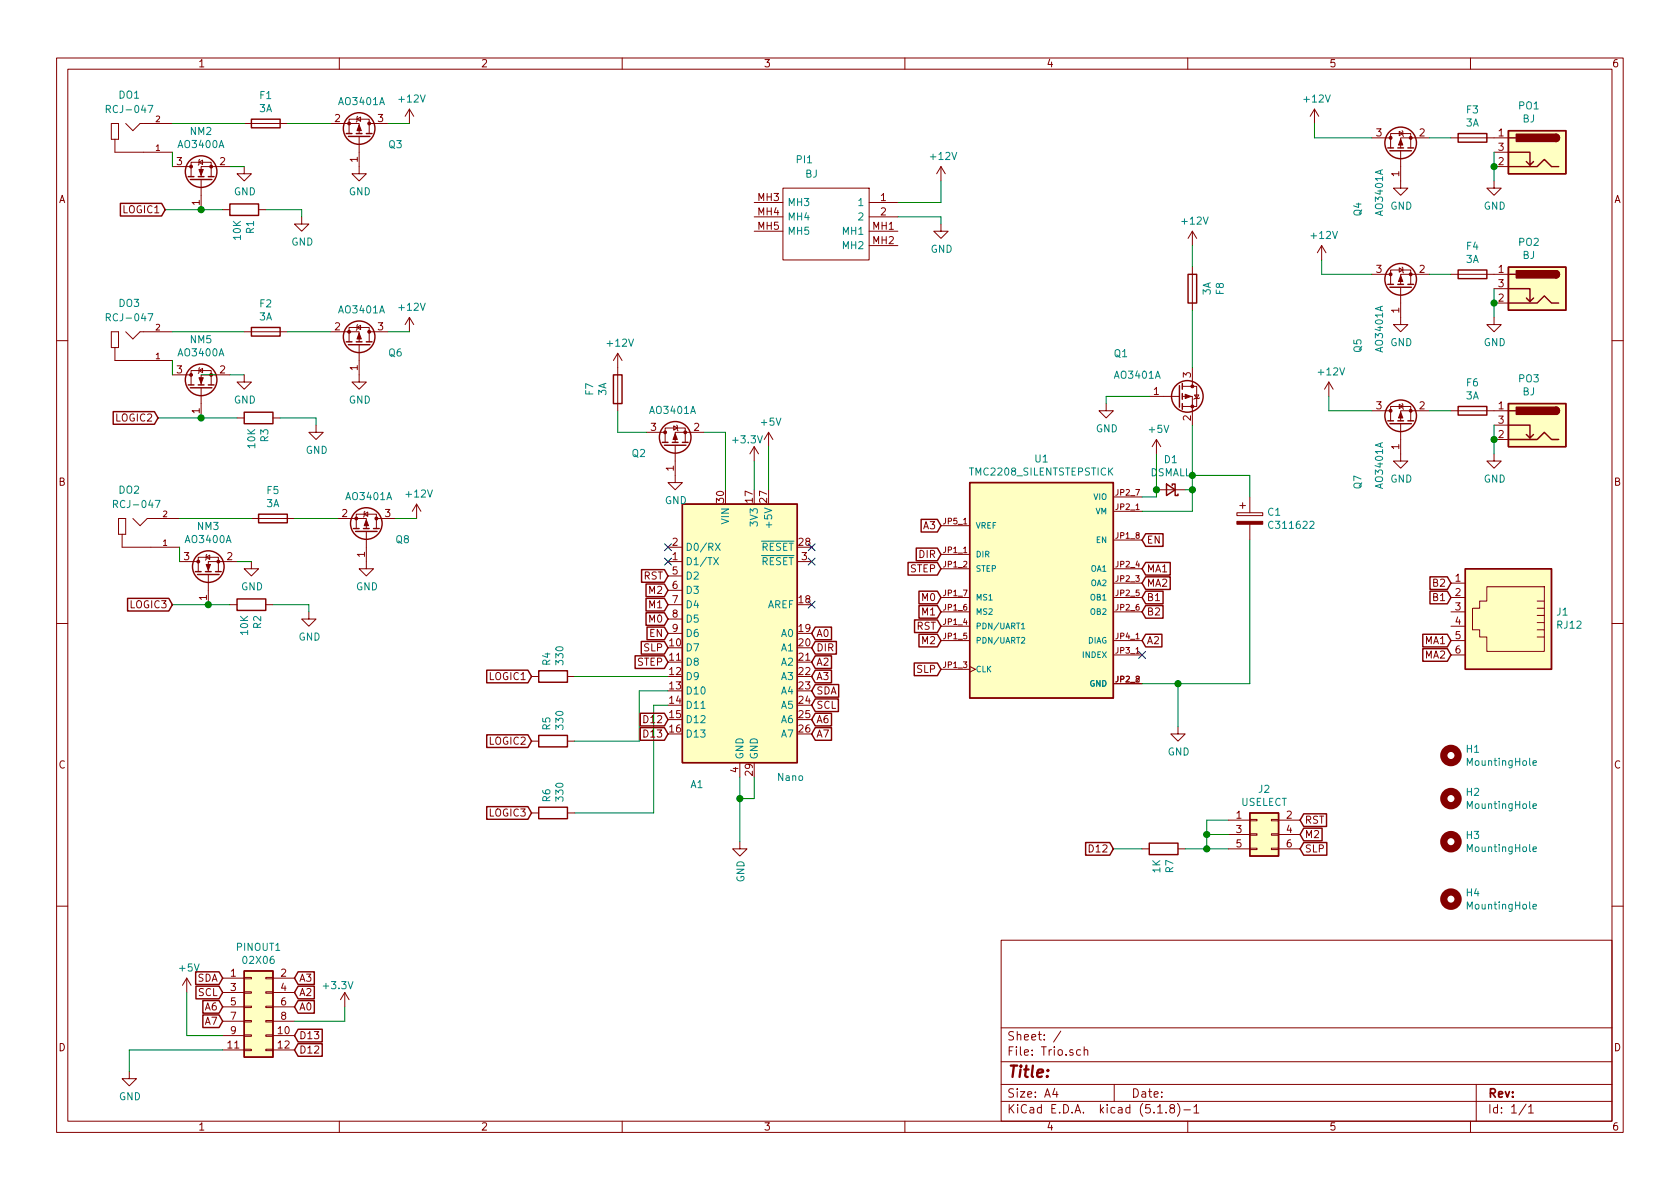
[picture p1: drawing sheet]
EESchema Schematic File Version 4
EELAYER 30 0
EELAYER END
$Descr A4 11693 8268
encoding utf-8
Sheet 1 1
Title ""
Date ""
Rev ""
Comp ""
Comment1 ""
Comment2 ""
Comment3 ""
Comment4 ""
$EndDescr
$Comp
L Connector:Barrel_Jack_Switch PO1
U 1 1
P 10700 1050
F 0 "PO1" H 10757 1375 50  0000 C CNN
F 1 "BJ" H 10757 1284 50  0000 C CNN
F 2 "Connector_BarrelJack:BarrelJack_Wuerth_6941xx301002" H 10750 1010 50  0001 C CNN
F 3 "~" H 10750 1010 50  0001 C CNN
	1    10700 1050
	-1   0    0    -1  
$EndComp
$Comp
L Device:Fuse F3
U 1 1
P 10250 950
F 0 "F3" V 10053 950 50  0000 C CNN
F 1 "3A" V 10144 950 50  0000 C CNN
F 2 "Fuse:Fuse_1206_3216Metric" V 10180 950 50  0001 C CNN
F 3 "https://datasheet.lcsc.com/szlcsc/Shenzhen-lanson-Elec-12H1300C_C182445.pdf" H 10250 950 50  0001 C CNN
F 4 " C182445" H 10250 950 50  0001 C CNN "LCSC Part #"
	1    10250 950 
	0    1    1    0   
$EndComp
$Comp
L Device:Fuse F1
U 1 1
P 1850 850
F 0 "F1" V 1653 850 50  0000 C CNN
F 1 "3A" V 1744 850 50  0000 C CNN
F 2 "Fuse:Fuse_1206_3216Metric" V 1780 850 50  0001 C CNN
F 3 "https://datasheet.lcsc.com/szlcsc/Shenzhen-lanson-Elec-12H1300C_C182445.pdf" H 1850 850 50  0001 C CNN
F 4 " C182445" H 1850 850 50  0001 C CNN "LCSC Part #"
	1    1850 850 
	0    1    1    0   
$EndComp
$Comp
L Device:R R4
U 1 1
P 3850 4700
F 0 "R4" H 3920 4746 50  0000 L CNN
F 1 "330" H 3920 4655 50  0000 L CNN
F 2 "Resistor_SMD:R_0805_2012Metric" V 3780 4700 50  0001 C CNN
F 3 "https://datasheet.lcsc.com/szlcsc/Uniroyal-Elec-0805W8F3300T5E_C17630.pdf" H 3850 4700 50  0001 C CNN
F 4 "C17630" H 3850 4700 50  0001 C CNN "LCSC Part #"
	1    3850 4700
	0    -1   -1   0   
$EndComp
$Comp
L Device:R R6
U 1 1
P 3850 5650
F 0 "R6" H 3920 5696 50  0000 L CNN
F 1 "330" H 3920 5605 50  0000 L CNN
F 2 "Resistor_SMD:R_0805_2012Metric" V 3780 5650 50  0001 C CNN
F 3 "https://datasheet.lcsc.com/szlcsc/Uniroyal-Elec-0805W8F3300T5E_C17630.pdf" H 3850 5650 50  0001 C CNN
F 4 "C17630" H 3850 5650 50  0001 C CNN "LCSC Part #"
	1    3850 5650
	0    -1   -1   0   
$EndComp
$Comp
L Device:R R5
U 1 1
P 3850 5150
F 0 "R5" H 3920 5196 50  0000 L CNN
F 1 "330" H 3920 5105 50  0000 L CNN
F 2 "Resistor_SMD:R_0805_2012Metric" V 3780 5150 50  0001 C CNN
F 3 "https://datasheet.lcsc.com/szlcsc/Uniroyal-Elec-0805W8F3300T5E_C17630.pdf" H 3850 5150 50  0001 C CNN
F 4 "C17630" H 3850 5150 50  0001 C CNN "LCSC Part #"
	1    3850 5150
	0    -1   -1   0   
$EndComp
Wire Wire Line
	4650 4900 4550 4900
$Comp
L Device:Fuse F8
U 1 1
P 8300 2000
F 0 "F8" V 8103 2000 50  0000 C CNN
F 1 "3A" V 8194 2000 50  0000 C CNN
F 2 "Fuse:Fuse_1206_3216Metric" V 8230 2000 50  0001 C CNN
F 3 "https://datasheet.lcsc.com/szlcsc/Shenzhen-lanson-Elec-12H1300C_C182445.pdf" H 8300 2000 50  0001 C CNN
F 4 " C182445" H 8300 2000 50  0001 C CNN "LCSC Part #"
	1    8300 2000
	-1   0    0    1   
$EndComp
$Comp
L RCJ-047:RCJ-047 DO1
U 1 1
P 1000 950
F 0 "DO1" H 900 1250 50  0000 C CNN
F 1 "RCJ-047" H 900 1150 50  0000 C CNN
F 2 "Trio:CUI_RCJ-047" H 1050 910 50  0001 C CNN
F 3 "~" H 1050 910 50  0001 C CNN
	1    1000 950 
	1    0    0    -1  
$EndComp
Wire Wire Line
	4650 4800 4450 4800
$Comp
L Device:CP C1
U 1 1
P 8700 3600
F 0 "C1" H 8818 3646 50  0000 L CNN
F 1 "C311622" H 8818 3555 50  0000 L CNN
F 2 "Capacitor_SMD:CP_Elec_6.3x7.7" H 8738 3450 50  0001 C CNN
F 3 "https://datasheet.lcsc.com/szlcsc/Lite-On-Semicon-VE-101M1CTR-0605_C134723.pdf" H 8700 3600 50  0001 C CNN
F 4 "C311622" H 8700 3600 50  0001 C CNN "LCSC Part #"
	1    8700 3600
	1    0    0    -1  
$EndComp
$Comp
L Mechanical:MountingHole H1
U 1 1
P 10100 5250
F 0 "H1" H 10200 5296 50  0000 L CNN
F 1 "MountingHole" H 10200 5205 50  0000 L CNN
F 2 "MountingHole:MountingHole_2.2mm_M2" H 10100 5250 50  0001 C CNN
F 3 "~" H 10100 5250 50  0001 C CNN
	1    10100 5250
	1    0    0    -1  
$EndComp
$Comp
L Mechanical:MountingHole H2
U 1 1
P 10100 5550
F 0 "H2" H 10200 5596 50  0000 L CNN
F 1 "MountingHole" H 10200 5505 50  0000 L CNN
F 2 "MountingHole:MountingHole_2.2mm_M2" H 10100 5550 50  0001 C CNN
F 3 "~" H 10100 5550 50  0001 C CNN
	1    10100 5550
	1    0    0    -1  
$EndComp
$Comp
L Mechanical:MountingHole H3
U 1 1
P 10100 5850
F 0 "H3" H 10200 5896 50  0000 L CNN
F 1 "MountingHole" H 10200 5805 50  0000 L CNN
F 2 "MountingHole:MountingHole_2.2mm_M2" H 10100 5850 50  0001 C CNN
F 3 "~" H 10100 5850 50  0001 C CNN
	1    10100 5850
	1    0    0    -1  
$EndComp
$Comp
L Mechanical:MountingHole H4
U 1 1
P 10100 6250
F 0 "H4" H 10200 6296 50  0000 L CNN
F 1 "MountingHole" H 10200 6205 50  0000 L CNN
F 2 "MountingHole:MountingHole_2.2mm_M2" H 10100 6250 50  0001 C CNN
F 3 "~" H 10100 6250 50  0001 C CNN
	1    10100 6250
	1    0    0    -1  
$EndComp
Wire Wire Line
	10400 1050 10400 1150
Wire Wire Line
	10400 1250 10400 1150
Connection ~ 10400 1150
$Comp
L Connector:Barrel_Jack_Switch PO2
U 1 1
P 10700 2000
F 0 "PO2" H 10757 2325 50  0000 C CNN
F 1 "BJ" H 10757 2234 50  0000 C CNN
F 2 "Connector_BarrelJack:BarrelJack_Wuerth_6941xx301002" H 10750 1960 50  0001 C CNN
F 3 "~" H 10750 1960 50  0001 C CNN
	1    10700 2000
	-1   0    0    -1  
$EndComp
$Comp
L Device:Fuse F4
U 1 1
P 10250 1900
F 0 "F4" V 10053 1900 50  0000 C CNN
F 1 "3A" V 10144 1900 50  0000 C CNN
F 2 "Fuse:Fuse_1206_3216Metric" V 10180 1900 50  0001 C CNN
F 3 "https://datasheet.lcsc.com/szlcsc/Shenzhen-lanson-Elec-12H1300C_C182445.pdf" H 10250 1900 50  0001 C CNN
F 4 " C182445" H 10250 1900 50  0001 C CNN "LCSC Part #"
	1    10250 1900
	0    1    1    0   
$EndComp
Wire Wire Line
	10400 2000 10400 2100
Wire Wire Line
	10400 2200 10400 2100
Connection ~ 10400 2100
$Comp
L Connector:Barrel_Jack_Switch PO3
U 1 1
P 10700 2950
F 0 "PO3" H 10757 3275 50  0000 C CNN
F 1 "BJ" H 10757 3184 50  0000 C CNN
F 2 "Connector_BarrelJack:BarrelJack_Wuerth_6941xx301002" H 10750 2910 50  0001 C CNN
F 3 "~" H 10750 2910 50  0001 C CNN
	1    10700 2950
	-1   0    0    -1  
$EndComp
$Comp
L Device:Fuse F6
U 1 1
P 10250 2850
F 0 "F6" V 10053 2850 50  0000 C CNN
F 1 "3A" V 10144 2850 50  0000 C CNN
F 2 "Fuse:Fuse_1206_3216Metric" V 10180 2850 50  0001 C CNN
F 3 "https://datasheet.lcsc.com/szlcsc/Shenzhen-lanson-Elec-12H1300C_C182445.pdf" H 10250 2850 50  0001 C CNN
F 4 " C182445" H 10250 2850 50  0001 C CNN "LCSC Part #"
	1    10250 2850
	0    1    1    0   
$EndComp
Wire Wire Line
	10400 2950 10400 3050
Wire Wire Line
	10400 3150 10400 3050
Connection ~ 10400 3050
Wire Wire Line
	1200 1150 1200 1050
Wire Wire Line
	1750 3900 1650 3900
$Comp
L RCJ-047:RCJ-047 DO2
U 1 1
P 1050 3700
F 0 "DO2" H 900 4000 50  0000 C CNN
F 1 "RCJ-047" H 950 3900 50  0000 C CNN
F 2 "Trio:CUI_RCJ-047" H 1100 3660 50  0001 C CNN
F 3 "~" H 1100 3660 50  0001 C CNN
	1    1050 3700
	1    0    0    -1  
$EndComp
Wire Wire Line
	1250 3900 1250 3800
$Comp
L RCJ-047:RCJ-047 DO3
U 1 1
P 1000 2400
F 0 "DO3" H 900 2700 50  0000 C CNN
F 1 "RCJ-047" H 900 2600 50  0000 C CNN
F 2 "Trio:CUI_RCJ-047" H 1050 2360 50  0001 C CNN
F 3 "~" H 1050 2360 50  0001 C CNN
	1    1000 2400
	1    0    0    -1  
$EndComp
Wire Wire Line
	1200 2600 1200 2500
Text GLabel 1200 4200 0    50   Input ~ 0
LOGIC3
Text GLabel 3700 4700 0    50   Input ~ 0
LOGIC1
Text GLabel 3700 5150 0    50   Input ~ 0
LOGIC2
Text GLabel 3700 5650 0    50   Input ~ 0
LOGIC3
Wire Wire Line
	4000 4700 4650 4700
Wire Wire Line
	4450 4800 4450 5150
Wire Wire Line
	4000 5150 4450 5150
Wire Wire Line
	4550 5650 4000 5650
Wire Wire Line
	4550 5650 4550 4900
$Comp
L Connector:RJ12 J1
U 1 1
P 10500 4250
F 0 "J1" H 10170 4254 50  0000 R CNN
F 1 "RJ12" H 10170 4345 50  0000 R CNN
F 2 "Connector_RJ:RJ12_Amphenol_54601" V 10500 4275 50  0001 C CNN
F 3 "~" V 10500 4275 50  0001 C CNN
	1    10500 4250
	-1   0    0    1   
$EndComp
$Comp
L Transistor_FET:2N7002K NM3
U 1 1
P 1450 4000
F 0 "NM3" V 1792 4000 50  0000 C CNN
F 1 "AO3400A" V 1701 4000 50  0000 C CNN
F 2 "Package_TO_SOT_SMD:SOT-23" H 1650 3925 50  0001 L CIN
F 3 "https://datasheet.lcsc.com/szlcsc/Alpha-Omega-Semicon-AOS-AO3400A_C20917.pdf" H 1450 4000 50  0001 L CNN
F 4 "C20917" H 1450 4000 50  0001 C CNN "LCSC Part #"
	1    1450 4000
	0    -1   -1   0   
$EndComp
$Comp
L Device:R R2
U 1 1
P 1750 4200
F 0 "R2" H 1820 4246 50  0000 L CNN
F 1 "10K" H 1820 4155 50  0000 L CNN
F 2 "Resistor_SMD:R_0805_2012Metric" V 1680 4200 50  0001 C CNN
F 3 "https://datasheet.lcsc.com/szlcsc/Uniroyal-Elec-0805W8F1002T5E_C17414.pdf" H 1750 4200 50  0001 C CNN
F 4 "C17414" H 1750 4200 50  0001 C CNN "LCSC Part #"
	1    1750 4200
	0    1    1    0   
$EndComp
$Comp
L power:GND #PWR0101
U 1 1
P 1750 3900
F 0 "#PWR0101" H 1750 3650 50  0001 C CNN
F 1 "GND" H 1755 3727 50  0000 C CNN
F 2 "" H 1750 3900 50  0001 C CNN
F 3 "" H 1750 3900 50  0001 C CNN
	1    1750 3900
	1    0    0    -1  
$EndComp
$Comp
L power:GND #PWR0102
U 1 1
P 2150 4250
F 0 "#PWR0102" H 2150 4000 50  0001 C CNN
F 1 "GND" H 2155 4077 50  0000 C CNN
F 2 "" H 2150 4250 50  0001 C CNN
F 3 "" H 2150 4250 50  0001 C CNN
	1    2150 4250
	1    0    0    -1  
$EndComp
$Comp
L power:GND #PWR0103
U 1 1
P 8200 5050
F 0 "#PWR0103" H 8200 4800 50  0001 C CNN
F 1 "GND" H 8205 4877 50  0000 C CNN
F 2 "" H 8200 5050 50  0001 C CNN
F 3 "" H 8200 5050 50  0001 C CNN
	1    8200 5050
	1    0    0    -1  
$EndComp
$Comp
L WillsLib:FC681495 PI1
U 1 1
P 6250 1400
F 0 "PI1" H 6900 1700 50  0000 C CNN
F 1 "BJ" H 6850 1600 50  0000 C CNN
F 2 "Trio:FC681495" H 6300 1360 50  0001 C CNN
F 3 "~" H 6300 1360 50  0001 C CNN
	1    6250 1400
	-1   0    0    -1  
$EndComp
$Comp
L power:+12V #PWR0107
U 1 1
P 2850 850
F 0 "#PWR0107" H 2850 700 50  0001 C CNN
F 1 "+12V" H 2865 1023 50  0000 C CNN
F 2 "" H 2850 850 50  0001 C CNN
F 3 "" H 2850 850 50  0001 C CNN
	1    2850 850 
	1    0    0    -1  
$EndComp
$Comp
L power:GND #PWR0108
U 1 1
P 2100 1500
F 0 "#PWR0108" H 2100 1250 50  0001 C CNN
F 1 "GND" H 2105 1327 50  0000 C CNN
F 2 "" H 2100 1500 50  0001 C CNN
F 3 "" H 2100 1500 50  0001 C CNN
	1    2100 1500
	1    0    0    -1  
$EndComp
$Comp
L power:GND #PWR0109
U 1 1
P 1700 1150
F 0 "#PWR0109" H 1700 900 50  0001 C CNN
F 1 "GND" H 1705 977 50  0000 C CNN
F 2 "" H 1700 1150 50  0001 C CNN
F 3 "" H 1700 1150 50  0001 C CNN
	1    1700 1150
	1    0    0    -1  
$EndComp
Text GLabel 1150 1450 0    50   Input ~ 0
LOGIC1
$Comp
L Device:R R1
U 1 1
P 1700 1450
F 0 "R1" H 1770 1496 50  0000 L CNN
F 1 "10K" H 1770 1405 50  0000 L CNN
F 2 "Resistor_SMD:R_0805_2012Metric" V 1630 1450 50  0001 C CNN
F 3 "https://datasheet.lcsc.com/szlcsc/Uniroyal-Elec-0805W8F1002T5E_C17414.pdf" H 1700 1450 50  0001 C CNN
F 4 "C17414" H 1700 1450 50  0001 C CNN "LCSC Part #"
	1    1700 1450
	0    1    1    0   
$EndComp
$Comp
L Transistor_FET:2N7002K NM2
U 1 1
P 1400 1250
F 0 "NM2" V 1742 1250 50  0000 C CNN
F 1 "AO3400A" V 1651 1250 50  0000 C CNN
F 2 "Package_TO_SOT_SMD:SOT-23" H 1600 1175 50  0001 L CIN
F 3 "https://datasheet.lcsc.com/szlcsc/Alpha-Omega-Semicon-AOS-AO3400A_C20917.pdf" H 1400 1250 50  0001 L CNN
F 4 "C20917" H 1400 1250 50  0001 C CNN "LCSC Part #"
	1    1400 1250
	0    -1   -1   0   
$EndComp
Wire Wire Line
	1700 1150 1600 1150
$Comp
L power:+12V #PWR0112
U 1 1
P 6550 1250
F 0 "#PWR0112" H 6550 1100 50  0001 C CNN
F 1 "+12V" H 6565 1423 50  0000 C CNN
F 2 "" H 6550 1250 50  0001 C CNN
F 3 "" H 6550 1250 50  0001 C CNN
	1    6550 1250
	1    0    0    -1  
$EndComp
$Comp
L power:GND #PWR0113
U 1 1
P 6550 1550
F 0 "#PWR0113" H 6550 1300 50  0001 C CNN
F 1 "GND" H 6555 1377 50  0000 C CNN
F 2 "" H 6550 1550 50  0001 C CNN
F 3 "" H 6550 1550 50  0001 C CNN
	1    6550 1550
	1    0    0    -1  
$EndComp
Wire Wire Line
	6250 1400 6550 1400
Wire Wire Line
	6550 1400 6550 1250
Wire Wire Line
	6250 1500 6550 1500
Wire Wire Line
	6550 1500 6550 1550
$Comp
L power:+12V #PWR0114
U 1 1
P 8300 1700
F 0 "#PWR0114" H 8300 1550 50  0001 C CNN
F 1 "+12V" H 8315 1873 50  0000 C CNN
F 2 "" H 8300 1700 50  0001 C CNN
F 3 "" H 8300 1700 50  0001 C CNN
	1    8300 1700
	1    0    0    -1  
$EndComp
Wire Wire Line
	8300 1850 8300 1700
$Comp
L power:+12V #PWR0115
U 1 1
P 9150 850
F 0 "#PWR0115" H 9150 700 50  0001 C CNN
F 1 "+12V" H 9165 1023 50  0000 C CNN
F 2 "" H 9150 850 50  0001 C CNN
F 3 "" H 9150 850 50  0001 C CNN
	1    9150 850 
	1    0    0    -1  
$EndComp
$Comp
L power:+12V #PWR0116
U 1 1
P 9200 1800
F 0 "#PWR0116" H 9200 1650 50  0001 C CNN
F 1 "+12V" H 9215 1973 50  0000 C CNN
F 2 "" H 9200 1800 50  0001 C CNN
F 3 "" H 9200 1800 50  0001 C CNN
	1    9200 1800
	1    0    0    -1  
$EndComp
$Comp
L power:+12V #PWR0117
U 1 1
P 9250 2750
F 0 "#PWR0117" H 9250 2600 50  0001 C CNN
F 1 "+12V" H 9265 2923 50  0000 C CNN
F 2 "" H 9250 2750 50  0001 C CNN
F 3 "" H 9250 2750 50  0001 C CNN
	1    9250 2750
	1    0    0    -1  
$EndComp
Wire Wire Line
	9150 950  9150 850 
Wire Wire Line
	9200 1900 9200 1800
Wire Wire Line
	9250 2850 9250 2750
Text GLabel 10100 4450 0    50   Input ~ 0
MA1
Text GLabel 10100 4550 0    50   Input ~ 0
MA2
Text GLabel 10100 4150 0    50   Input ~ 0
B1
Text GLabel 10100 4050 0    50   Input ~ 0
B2
Text GLabel 7950 3950 2    50   Input ~ 0
MA1
Text GLabel 7950 4050 2    50   Input ~ 0
MA2
Text GLabel 7950 4150 2    50   Input ~ 0
B1
Text GLabel 7950 4250 2    50   Input ~ 0
B2
Text GLabel 4650 4400 0    50   Input ~ 0
EN
Text GLabel 4650 4600 0    50   Input ~ 0
STEP
Text GLabel 5650 4500 2    50   Input ~ 0
DIR
Text GLabel 4650 4300 0    50   Input ~ 0
M0
$Comp
L power:+5V #PWR0120
U 1 1
P 5350 3100
F 0 "#PWR0120" H 5350 2950 50  0001 C CNN
F 1 "+5V" H 5365 3273 50  0000 C CNN
F 2 "" H 5350 3100 50  0001 C CNN
F 3 "" H 5350 3100 50  0001 C CNN
	1    5350 3100
	1    0    0    -1  
$EndComp
$Comp
L power:GND #PWR0121
U 1 1
P 5150 5850
F 0 "#PWR0121" H 5150 5600 50  0001 C CNN
F 1 "GND" V 5155 5722 50  0000 R CNN
F 2 "" H 5150 5850 50  0001 C CNN
F 3 "" H 5150 5850 50  0001 C CNN
	1    5150 5850
	1    0    0    -1  
$EndComp
Wire Wire Line
	5250 5400 5250 5550
Wire Wire Line
	5250 5550 5150 5550
Wire Wire Line
	5150 5550 5150 5850
Wire Wire Line
	5150 5550 5150 5400
Connection ~ 5150 5550
Text GLabel 7950 3750 2    50   Input ~ 0
EN
Text GLabel 6550 4150 0    50   Input ~ 0
M0
Text GLabel 6550 4250 0    50   Input ~ 0
M1
Text GLabel 6550 4450 0    50   Input ~ 0
M2
Text GLabel 6550 3850 0    50   Input ~ 0
DIR
Text GLabel 6550 3950 0    50   Input ~ 0
STEP
Wire Wire Line
	1400 1450 1150 1450
Wire Wire Line
	1400 1450 1550 1450
Connection ~ 1400 1450
Wire Wire Line
	1850 1450 2100 1450
Wire Wire Line
	2100 1450 2100 1500
Wire Wire Line
	1200 4200 1450 4200
Wire Wire Line
	1450 4200 1600 4200
Connection ~ 1450 4200
Wire Wire Line
	1900 4200 2150 4200
Wire Wire Line
	2150 4200 2150 4250
$Comp
L power:GND #PWR0123
U 1 1
P 1700 2600
F 0 "#PWR0123" H 1700 2350 50  0001 C CNN
F 1 "GND" H 1705 2427 50  0000 C CNN
F 2 "" H 1700 2600 50  0001 C CNN
F 3 "" H 1700 2600 50  0001 C CNN
	1    1700 2600
	1    0    0    -1  
$EndComp
Text GLabel 1100 2900 0    50   Input ~ 0
LOGIC2
$Comp
L Device:R R3
U 1 1
P 1800 2900
F 0 "R3" H 1870 2946 50  0000 L CNN
F 1 "10K" H 1870 2855 50  0000 L CNN
F 2 "Resistor_SMD:R_0805_2012Metric" V 1730 2900 50  0001 C CNN
F 3 "https://datasheet.lcsc.com/szlcsc/Uniroyal-Elec-0805W8F1002T5E_C17414.pdf" H 1800 2900 50  0001 C CNN
F 4 "C17414" H 1800 2900 50  0001 C CNN "LCSC Part #"
	1    1800 2900
	0    1    1    0   
$EndComp
$Comp
L Transistor_FET:2N7002K NM5
U 1 1
P 1400 2700
F 0 "NM5" V 1742 2700 50  0000 C CNN
F 1 "AO3400A" V 1651 2700 50  0000 C CNN
F 2 "Package_TO_SOT_SMD:SOT-23" H 1600 2625 50  0001 L CIN
F 3 "https://datasheet.lcsc.com/szlcsc/Alpha-Omega-Semicon-AOS-AO3400A_C20917.pdf" H 1400 2700 50  0001 L CNN
F 4 "C20917" H 1400 2700 50  0001 C CNN "LCSC Part #"
	1    1400 2700
	0    -1   -1   0   
$EndComp
Wire Wire Line
	1500 2600 1400 2600
Wire Wire Line
	1600 2600 1700 2600
Wire Wire Line
	1100 2900 1400 2900
Wire Wire Line
	1400 2900 1650 2900
Connection ~ 1400 2900
NoConn ~ 4650 3800
NoConn ~ 4650 3900
NoConn ~ 5650 3800
NoConn ~ 5650 3900
NoConn ~ 5650 4200
Text GLabel 6550 4350 0    50   Input ~ 0
RST
Text GLabel 6550 4650 0    50   Input ~ 0
SLP
Text GLabel 4650 4500 0    50   Input ~ 0
SLP
Text GLabel 4650 4000 0    50   Input ~ 0
RST
Text GLabel 4650 4100 0    50   Input ~ 0
M2
Text GLabel 4650 4200 0    50   Input ~ 0
M1
$Comp
L Connector_Generic:Conn_02x06_Odd_Even PINOUT1
U 1 1
P 1750 7000
F 0 "PINOUT1" H 1800 7417 50  0000 C CNN
F 1 "02X06" H 1800 7326 50  0000 C CNN
F 2 "Connector_PinHeader_2.54mm:PinHeader_2x06_P2.54mm_Vertical" H 1750 7000 50  0001 C CNN
F 3 "~" H 1750 7000 50  0001 C CNN
	1    1750 7000
	1    0    0    -1  
$EndComp
Text GLabel 5650 4800 2    50   Input ~ 0
SDA
Text GLabel 5650 4900 2    50   Input ~ 0
SCL
Text GLabel 1550 6800 0    50   Input ~ 0
SDA
Text GLabel 1550 6900 0    50   Input ~ 0
SCL
$Comp
L power:GND #PWR0119
U 1 1
P 900 7450
F 0 "#PWR0119" H 900 7200 50  0001 C CNN
F 1 "GND" H 905 7277 50  0000 C CNN
F 2 "" H 900 7450 50  0001 C CNN
F 3 "" H 900 7450 50  0001 C CNN
	1    900  7450
	1    0    0    -1  
$EndComp
Wire Wire Line
	1550 7300 900  7300
Wire Wire Line
	900  7300 900  7450
$Comp
L power:+5V #PWR0124
U 1 1
P 1300 6900
F 0 "#PWR0124" H 1300 6750 50  0001 C CNN
F 1 "+5V" H 1315 7073 50  0000 C CNN
F 2 "" H 1300 6900 50  0001 C CNN
F 3 "" H 1300 6900 50  0001 C CNN
	1    1300 6900
	1    0    0    -1  
$EndComp
Wire Wire Line
	1300 6900 1300 7200
Wire Wire Line
	1300 7200 1550 7200
Text GLabel 5650 4400 2    50   Input ~ 0
A0
Text GLabel 5650 4600 2    50   Input ~ 0
A2
Text GLabel 5650 5100 2    50   Input ~ 0
A7
Text GLabel 5650 5000 2    50   Input ~ 0
A6
Text GLabel 4650 5100 0    50   Input ~ 0
D13
Text GLabel 2050 7200 2    50   Input ~ 0
D13
Text GLabel 2050 7000 2    50   Input ~ 0
A0
Text GLabel 2050 6900 2    50   Input ~ 0
A2
Text GLabel 1550 7000 0    50   Input ~ 0
A6
$Comp
L power:+3.3V #PWR0125
U 1 1
P 5250 3200
F 0 "#PWR0125" H 5250 3050 50  0001 C CNN
F 1 "+3.3V" H 5200 3350 50  0000 C CNN
F 2 "" H 5250 3200 50  0001 C CNN
F 3 "" H 5250 3200 50  0001 C CNN
	1    5250 3200
	1    0    0    -1  
$EndComp
Wire Wire Line
	2400 7100 2050 7100
Wire Wire Line
	2400 7000 2400 7100
$Comp
L power:+3.3V #PWR0126
U 1 1
P 2400 7000
F 0 "#PWR0126" H 2400 6850 50  0001 C CNN
F 1 "+3.3V" H 2350 7150 50  0000 C CNN
F 2 "" H 2400 7000 50  0001 C CNN
F 3 "" H 2400 7000 50  0001 C CNN
	1    2400 7000
	1    0    0    -1  
$EndComp
$Comp
L WillsLib:TMC2208_SILENTSTEPSTICK U1
U 1 1
P 7250 4050
F 0 "U1" H 7250 4917 50  0000 C CNN
F 1 "TMC2208_SILENTSTEPSTICK" H 7250 4826 50  0000 C CNN
F 2 "Trio:MODULE_TMC2208_SILENTSTEPSTICK" H 7250 4050 50  0001 L BNN
F 3 "" H 7250 4050 50  0001 L BNN
F 4 "N/A" H 7250 4050 50  0001 L BNN "MAXIMUM_PACKAGE_HEIGHT"
F 5 "Manufacturer Recommendations" H 7250 4050 50  0001 L BNN "STANDARD"
F 6 "v11" H 7250 4050 50  0001 L BNN "PARTREV"
F 7 "Trinamic" H 7250 4050 50  0001 L BNN "MANUFACTURER"
	1    7250 4050
	1    0    0    -1  
$EndComp
Wire Wire Line
	8300 2150 8300 2550
Wire Wire Line
	8300 3550 7950 3550
Wire Wire Line
	7950 4750 8200 4750
Wire Wire Line
	8200 4750 8200 5050
Wire Wire Line
	8300 3300 8700 3300
Wire Wire Line
	8700 3300 8700 3450
Wire Wire Line
	8300 3300 8300 3400
Wire Wire Line
	8700 3750 8700 4750
Wire Wire Line
	8700 4750 8200 4750
Connection ~ 8200 4750
NoConn ~ 7950 4550
$Comp
L power:+5V #PWR0127
U 1 1
P 8050 3150
F 0 "#PWR0127" H 8050 3000 50  0001 C CNN
F 1 "+5V" H 8065 3323 50  0000 C CNN
F 2 "" H 8050 3150 50  0001 C CNN
F 3 "" H 8050 3150 50  0001 C CNN
	1    8050 3150
	1    0    0    -1  
$EndComp
Wire Wire Line
	7950 3450 8050 3450
Wire Wire Line
	8050 3450 8050 3400
Text GLabel 4650 5000 0    50   Input ~ 0
D12
Text GLabel 2050 7300 2    50   Input ~ 0
D12
Text GLabel 6550 3650 0    50   Input ~ 0
A3
$Comp
L Device:R R7
U 1 1
P 8100 5900
F 0 "R7" H 8170 5946 50  0000 L CNN
F 1 "1K" H 8170 5855 50  0000 L CNN
F 2 "Resistor_SMD:R_0805_2012Metric" V 8030 5900 50  0001 C CNN
F 3 "https://datasheet.lcsc.com/szlcsc/Uniroyal-Elec-0805W8F1002T5E_C17414.pdf" H 8100 5900 50  0001 C CNN
F 4 "C17513" H 8100 5900 50  0001 C CNN "LCSC Part #"
	1    8100 5900
	0    1    1    0   
$EndComp
Text GLabel 9050 5800 2    50   Input ~ 0
M2
Wire Wire Line
	8550 5900 8400 5900
$Comp
L Connector_Generic:Conn_02x03_Odd_Even J2
U 1 1
P 8750 5800
F 0 "J2" H 8800 6117 50  0000 C CNN
F 1 "USELECT" H 8800 6026 50  0000 C CNN
F 2 "Connector_PinHeader_2.54mm:PinHeader_2x03_P2.54mm_Vertical" H 8750 5800 50  0001 C CNN
F 3 "~" H 8750 5800 50  0001 C CNN
	1    8750 5800
	1    0    0    -1  
$EndComp
Wire Wire Line
	8550 5800 8400 5800
Wire Wire Line
	8400 5800 8400 5900
Connection ~ 8400 5900
Wire Wire Line
	8400 5900 8250 5900
Text GLabel 9050 5700 2    50   Input ~ 0
RST
Text GLabel 9050 5900 2    50   Input ~ 0
SLP
Wire Wire Line
	8550 5700 8400 5700
Wire Wire Line
	8400 5700 8400 5800
Connection ~ 8400 5800
Text GLabel 7750 5900 0    50   Input ~ 0
D12
Wire Wire Line
	7950 5900 7750 5900
$Comp
L Device:D_Schottky_Small D1
U 1 1
P 8150 3400
F 0 "D1" H 8150 3193 50  0000 C CNN
F 1 "DSMALL" H 8150 3284 50  0000 C CNN
F 2 "Diode_SMD:D_SOD-123" V 8150 3400 50  0001 C CNN
F 3 "~" V 8150 3400 50  0001 C CNN
F 4 "C8598" H 8150 3400 50  0001 C CNN "LCSC Part #"
	1    8150 3400
	-1   0    0    1   
$EndComp
Connection ~ 8050 3400
Wire Wire Line
	8050 3400 8050 3150
Wire Wire Line
	8250 3400 8300 3400
Connection ~ 8300 3400
Wire Wire Line
	8300 3400 8300 3550
$Comp
L Transistor_FET:AO3401A Q1
U 1 1
P 8200 2750
F 0 "Q1" H 7750 3050 50  0000 L CNN
F 1 "AO3401A" H 7750 2900 50  0000 L CNN
F 2 "Package_TO_SOT_SMD:SOT-23" H 8400 2675 50  0001 L CIN
F 3 "http://www.aosmd.com/pdfs/datasheet/AO3401A.pdf" H 8200 2750 50  0001 L CNN
F 4 "C15127" H 8200 2750 50  0001 C CNN "LCSC Part #"
	1    8200 2750
	1    0    0    -1  
$EndComp
$Comp
L power:GND #PWR0128
U 1 1
P 7700 2800
F 0 "#PWR0128" H 7700 2550 50  0001 C CNN
F 1 "GND" H 7705 2627 50  0000 C CNN
F 2 "" H 7700 2800 50  0001 C CNN
F 3 "" H 7700 2800 50  0001 C CNN
	1    7700 2800
	1    0    0    -1  
$EndComp
Wire Wire Line
	8300 2950 8300 3300
Connection ~ 8300 3300
Wire Wire Line
	8000 2750 7700 2750
Wire Wire Line
	7700 2750 7700 2800
Wire Wire Line
	4900 3000 5050 3000
Wire Wire Line
	5350 3400 5350 3100
Wire Wire Line
	5250 3200 5250 3400
Wire Wire Line
	5050 3000 5050 3400
$Comp
L power:GND #PWR0129
U 1 1
P 4700 3300
F 0 "#PWR0129" H 4700 3050 50  0001 C CNN
F 1 "GND" H 4705 3127 50  0000 C CNN
F 2 "" H 4700 3300 50  0001 C CNN
F 3 "" H 4700 3300 50  0001 C CNN
	1    4700 3300
	1    0    0    -1  
$EndComp
Wire Wire Line
	4300 3000 4500 3000
$Comp
L Transistor_FET:AO3401A Q2
U 1 1
P 4700 3100
F 0 "Q2" V 4650 3300 50  0000 L CNN
F 1 "AO3401A" V 4950 2950 50  0000 L CNN
F 2 "Package_TO_SOT_SMD:SOT-23" H 4900 3025 50  0001 L CIN
F 3 "http://www.aosmd.com/pdfs/datasheet/AO3401A.pdf" H 4700 3100 50  0001 L CNN
F 4 "C15127" H 4700 3100 50  0001 C CNN "LCSC Part #"
	1    4700 3100
	0    -1   -1   0   
$EndComp
$Comp
L power:+12V #PWR0118
U 1 1
P 4300 2550
F 0 "#PWR0118" H 4300 2400 50  0001 C CNN
F 1 "+12V" H 4315 2723 50  0000 C CNN
F 2 "" H 4300 2550 50  0001 C CNN
F 3 "" H 4300 2550 50  0001 C CNN
	1    4300 2550
	1    0    0    -1  
$EndComp
$Comp
L MCU_Module:Arduino_Nano_v2.x A1
U 1 1
P 5150 4400
F 0 "A1" H 4900 3350 50  0000 R CNN
F 1 "Nano" H 5600 3400 50  0000 R CNN
F 2 "Module:Arduino_Nano" H 5150 4400 50  0001 C CIN
F 3 "https://www.arduino.cc/en/uploads/Main/ArduinoNanoManual23.pdf" H 5150 4400 50  0001 C CNN
	1    5150 4400
	1    0    0    -1  
$EndComp
Wire Wire Line
	4300 2850 4300 3000
$Comp
L Device:Fuse F7
U 1 1
P 4300 2700
F 0 "F7" V 4103 2700 50  0000 C CNN
F 1 "3A" V 4194 2700 50  0000 C CNN
F 2 "Fuse:Fuse_1206_3216Metric" V 4230 2700 50  0001 C CNN
F 3 "https://datasheet.lcsc.com/szlcsc/Shenzhen-lanson-Elec-12H1300C_C182445.pdf" H 4300 2700 50  0001 C CNN
F 4 " C182445" H 4300 2700 50  0001 C CNN "LCSC Part #"
	1    4300 2700
	1    0    0    -1  
$EndComp
$Comp
L power:GND #PWR0104
U 1 1
P 2200 2950
F 0 "#PWR0104" H 2200 2700 50  0001 C CNN
F 1 "GND" H 2205 2777 50  0000 C CNN
F 2 "" H 2200 2950 50  0001 C CNN
F 3 "" H 2200 2950 50  0001 C CNN
	1    2200 2950
	1    0    0    -1  
$EndComp
Wire Wire Line
	1950 2900 2200 2900
Wire Wire Line
	2200 2900 2200 2950
$Comp
L Transistor_FET:AO3401A Q3
U 1 1
P 2500 950
F 0 "Q3" V 2450 1150 50  0000 L CNN
F 1 "AO3401A" V 2750 800 50  0000 L CNN
F 2 "Package_TO_SOT_SMD:SOT-23" H 2700 875 50  0001 L CIN
F 3 "http://www.aosmd.com/pdfs/datasheet/AO3401A.pdf" H 2500 950 50  0001 L CNN
F 4 "C15127" H 2500 950 50  0001 C CNN "LCSC Part #"
	1    2500 950 
	0    1    -1   0   
$EndComp
Wire Wire Line
	2700 850  2850 850 
$Comp
L power:GND #PWR0105
U 1 1
P 2500 1150
F 0 "#PWR0105" H 2500 900 50  0001 C CNN
F 1 "GND" H 2505 977 50  0000 C CNN
F 2 "" H 2500 1150 50  0001 C CNN
F 3 "" H 2500 1150 50  0001 C CNN
	1    2500 1150
	1    0    0    -1  
$EndComp
$Comp
L power:GND #PWR0106
U 1 1
P 9750 1250
F 0 "#PWR0106" H 9750 1000 50  0001 C CNN
F 1 "GND" H 9755 1077 50  0000 C CNN
F 2 "" H 9750 1250 50  0001 C CNN
F 3 "" H 9750 1250 50  0001 C CNN
	1    9750 1250
	1    0    0    -1  
$EndComp
$Comp
L power:GND #PWR0110
U 1 1
P 10400 2200
F 0 "#PWR0110" H 10400 1950 50  0001 C CNN
F 1 "GND" H 10405 2027 50  0000 C CNN
F 2 "" H 10400 2200 50  0001 C CNN
F 3 "" H 10400 2200 50  0001 C CNN
	1    10400 2200
	1    0    0    -1  
$EndComp
$Comp
L power:GND #PWR0111
U 1 1
P 10400 3150
F 0 "#PWR0111" H 10400 2900 50  0001 C CNN
F 1 "GND" H 10405 2977 50  0000 C CNN
F 2 "" H 10400 3150 50  0001 C CNN
F 3 "" H 10400 3150 50  0001 C CNN
	1    10400 3150
	1    0    0    -1  
$EndComp
$Comp
L Transistor_FET:AO3401A Q4
U 1 1
P 9750 1050
F 0 "Q4" H 9300 1350 50  0000 L CNN
F 1 "AO3401A" H 9300 1200 50  0000 L CNN
F 2 "Package_TO_SOT_SMD:SOT-23" H 9950 975 50  0001 L CIN
F 3 "http://www.aosmd.com/pdfs/datasheet/AO3401A.pdf" H 9750 1050 50  0001 L CNN
F 4 "C15127" H 9750 1050 50  0001 C CNN "LCSC Part #"
	1    9750 1050
	0    -1   -1   0   
$EndComp
$Comp
L Transistor_FET:AO3401A Q5
U 1 1
P 9750 2000
F 0 "Q5" H 9300 2300 50  0000 L CNN
F 1 "AO3401A" H 9300 2150 50  0000 L CNN
F 2 "Package_TO_SOT_SMD:SOT-23" H 9950 1925 50  0001 L CIN
F 3 "http://www.aosmd.com/pdfs/datasheet/AO3401A.pdf" H 9750 2000 50  0001 L CNN
F 4 "C15127" H 9750 2000 50  0001 C CNN "LCSC Part #"
	1    9750 2000
	0    -1   -1   0   
$EndComp
$Comp
L Transistor_FET:AO3401A Q7
U 1 1
P 9750 2950
F 0 "Q7" H 9300 3250 50  0000 L CNN
F 1 "AO3401A" H 9300 3100 50  0000 L CNN
F 2 "Package_TO_SOT_SMD:SOT-23" H 9950 2875 50  0001 L CIN
F 3 "http://www.aosmd.com/pdfs/datasheet/AO3401A.pdf" H 9750 2950 50  0001 L CNN
F 4 "C15127" H 9750 2950 50  0001 C CNN "LCSC Part #"
	1    9750 2950
	0    -1   -1   0   
$EndComp
$Comp
L power:GND #PWR0122
U 1 1
P 10400 1250
F 0 "#PWR0122" H 10400 1000 50  0001 C CNN
F 1 "GND" H 10405 1077 50  0000 C CNN
F 2 "" H 10400 1250 50  0001 C CNN
F 3 "" H 10400 1250 50  0001 C CNN
	1    10400 1250
	1    0    0    -1  
$EndComp
$Comp
L power:GND #PWR0130
U 1 1
P 9750 2200
F 0 "#PWR0130" H 9750 1950 50  0001 C CNN
F 1 "GND" H 9755 2027 50  0000 C CNN
F 2 "" H 9750 2200 50  0001 C CNN
F 3 "" H 9750 2200 50  0001 C CNN
	1    9750 2200
	1    0    0    -1  
$EndComp
$Comp
L power:GND #PWR0131
U 1 1
P 9750 3150
F 0 "#PWR0131" H 9750 2900 50  0001 C CNN
F 1 "GND" H 9755 2977 50  0000 C CNN
F 2 "" H 9750 3150 50  0001 C CNN
F 3 "" H 9750 3150 50  0001 C CNN
	1    9750 3150
	1    0    0    -1  
$EndComp
Wire Wire Line
	9150 950  9550 950 
Wire Wire Line
	9950 950  10100 950 
Wire Wire Line
	9200 1900 9550 1900
Wire Wire Line
	9950 1900 10100 1900
Wire Wire Line
	9250 2850 9550 2850
Wire Wire Line
	9950 2850 10100 2850
Wire Wire Line
	2300 850  2000 850 
Wire Wire Line
	1700 850  1200 850 
$Comp
L Device:Fuse F2
U 1 1
P 1850 2300
F 0 "F2" V 1653 2300 50  0000 C CNN
F 1 "3A" V 1744 2300 50  0000 C CNN
F 2 "Fuse:Fuse_1206_3216Metric" V 1780 2300 50  0001 C CNN
F 3 "https://datasheet.lcsc.com/szlcsc/Shenzhen-lanson-Elec-12H1300C_C182445.pdf" H 1850 2300 50  0001 C CNN
F 4 " C182445" H 1850 2300 50  0001 C CNN "LCSC Part #"
	1    1850 2300
	0    1    1    0   
$EndComp
$Comp
L power:+12V #PWR0132
U 1 1
P 2850 2300
F 0 "#PWR0132" H 2850 2150 50  0001 C CNN
F 1 "+12V" H 2865 2473 50  0000 C CNN
F 2 "" H 2850 2300 50  0001 C CNN
F 3 "" H 2850 2300 50  0001 C CNN
	1    2850 2300
	1    0    0    -1  
$EndComp
$Comp
L Transistor_FET:AO3401A Q6
U 1 1
P 2500 2400
F 0 "Q6" V 2450 2600 50  0000 L CNN
F 1 "AO3401A" V 2750 2250 50  0000 L CNN
F 2 "Package_TO_SOT_SMD:SOT-23" H 2700 2325 50  0001 L CIN
F 3 "http://www.aosmd.com/pdfs/datasheet/AO3401A.pdf" H 2500 2400 50  0001 L CNN
F 4 "C15127" H 2500 2400 50  0001 C CNN "LCSC Part #"
	1    2500 2400
	0    1    -1   0   
$EndComp
Wire Wire Line
	2700 2300 2850 2300
Wire Wire Line
	2300 2300 2000 2300
Wire Wire Line
	1700 2300 1200 2300
$Comp
L Device:Fuse F5
U 1 1
P 1900 3600
F 0 "F5" V 1703 3600 50  0000 C CNN
F 1 "3A" V 1794 3600 50  0000 C CNN
F 2 "Fuse:Fuse_1206_3216Metric" V 1830 3600 50  0001 C CNN
F 3 "https://datasheet.lcsc.com/szlcsc/Shenzhen-lanson-Elec-12H1300C_C182445.pdf" H 1900 3600 50  0001 C CNN
F 4 " C182445" H 1900 3600 50  0001 C CNN "LCSC Part #"
	1    1900 3600
	0    1    1    0   
$EndComp
$Comp
L power:+12V #PWR0133
U 1 1
P 2900 3600
F 0 "#PWR0133" H 2900 3450 50  0001 C CNN
F 1 "+12V" H 2915 3773 50  0000 C CNN
F 2 "" H 2900 3600 50  0001 C CNN
F 3 "" H 2900 3600 50  0001 C CNN
	1    2900 3600
	1    0    0    -1  
$EndComp
$Comp
L Transistor_FET:AO3401A Q8
U 1 1
P 2550 3700
F 0 "Q8" V 2500 3900 50  0000 L CNN
F 1 "AO3401A" V 2800 3550 50  0000 L CNN
F 2 "Package_TO_SOT_SMD:SOT-23" H 2750 3625 50  0001 L CIN
F 3 "http://www.aosmd.com/pdfs/datasheet/AO3401A.pdf" H 2550 3700 50  0001 L CNN
F 4 "C15127" H 2550 3700 50  0001 C CNN "LCSC Part #"
	1    2550 3700
	0    1    -1   0   
$EndComp
Wire Wire Line
	2750 3600 2900 3600
Wire Wire Line
	2350 3600 2050 3600
Wire Wire Line
	1750 3600 1250 3600
$Comp
L power:GND #PWR0134
U 1 1
P 2500 2600
F 0 "#PWR0134" H 2500 2350 50  0001 C CNN
F 1 "GND" H 2505 2427 50  0000 C CNN
F 2 "" H 2500 2600 50  0001 C CNN
F 3 "" H 2500 2600 50  0001 C CNN
	1    2500 2600
	1    0    0    -1  
$EndComp
$Comp
L power:GND #PWR0135
U 1 1
P 2550 3900
F 0 "#PWR0135" H 2550 3650 50  0001 C CNN
F 1 "GND" H 2555 3727 50  0000 C CNN
F 2 "" H 2550 3900 50  0001 C CNN
F 3 "" H 2550 3900 50  0001 C CNN
	1    2550 3900
	1    0    0    -1  
$EndComp
Text GLabel 1550 7100 0    50   Input ~ 0
A7
Text GLabel 7950 4450 2    50   Input ~ 0
A2
Text GLabel 2050 6800 2    50   Input ~ 0
A3
Text GLabel 5650 4700 2    50   Input ~ 0
A3
$EndSCHEMATC
